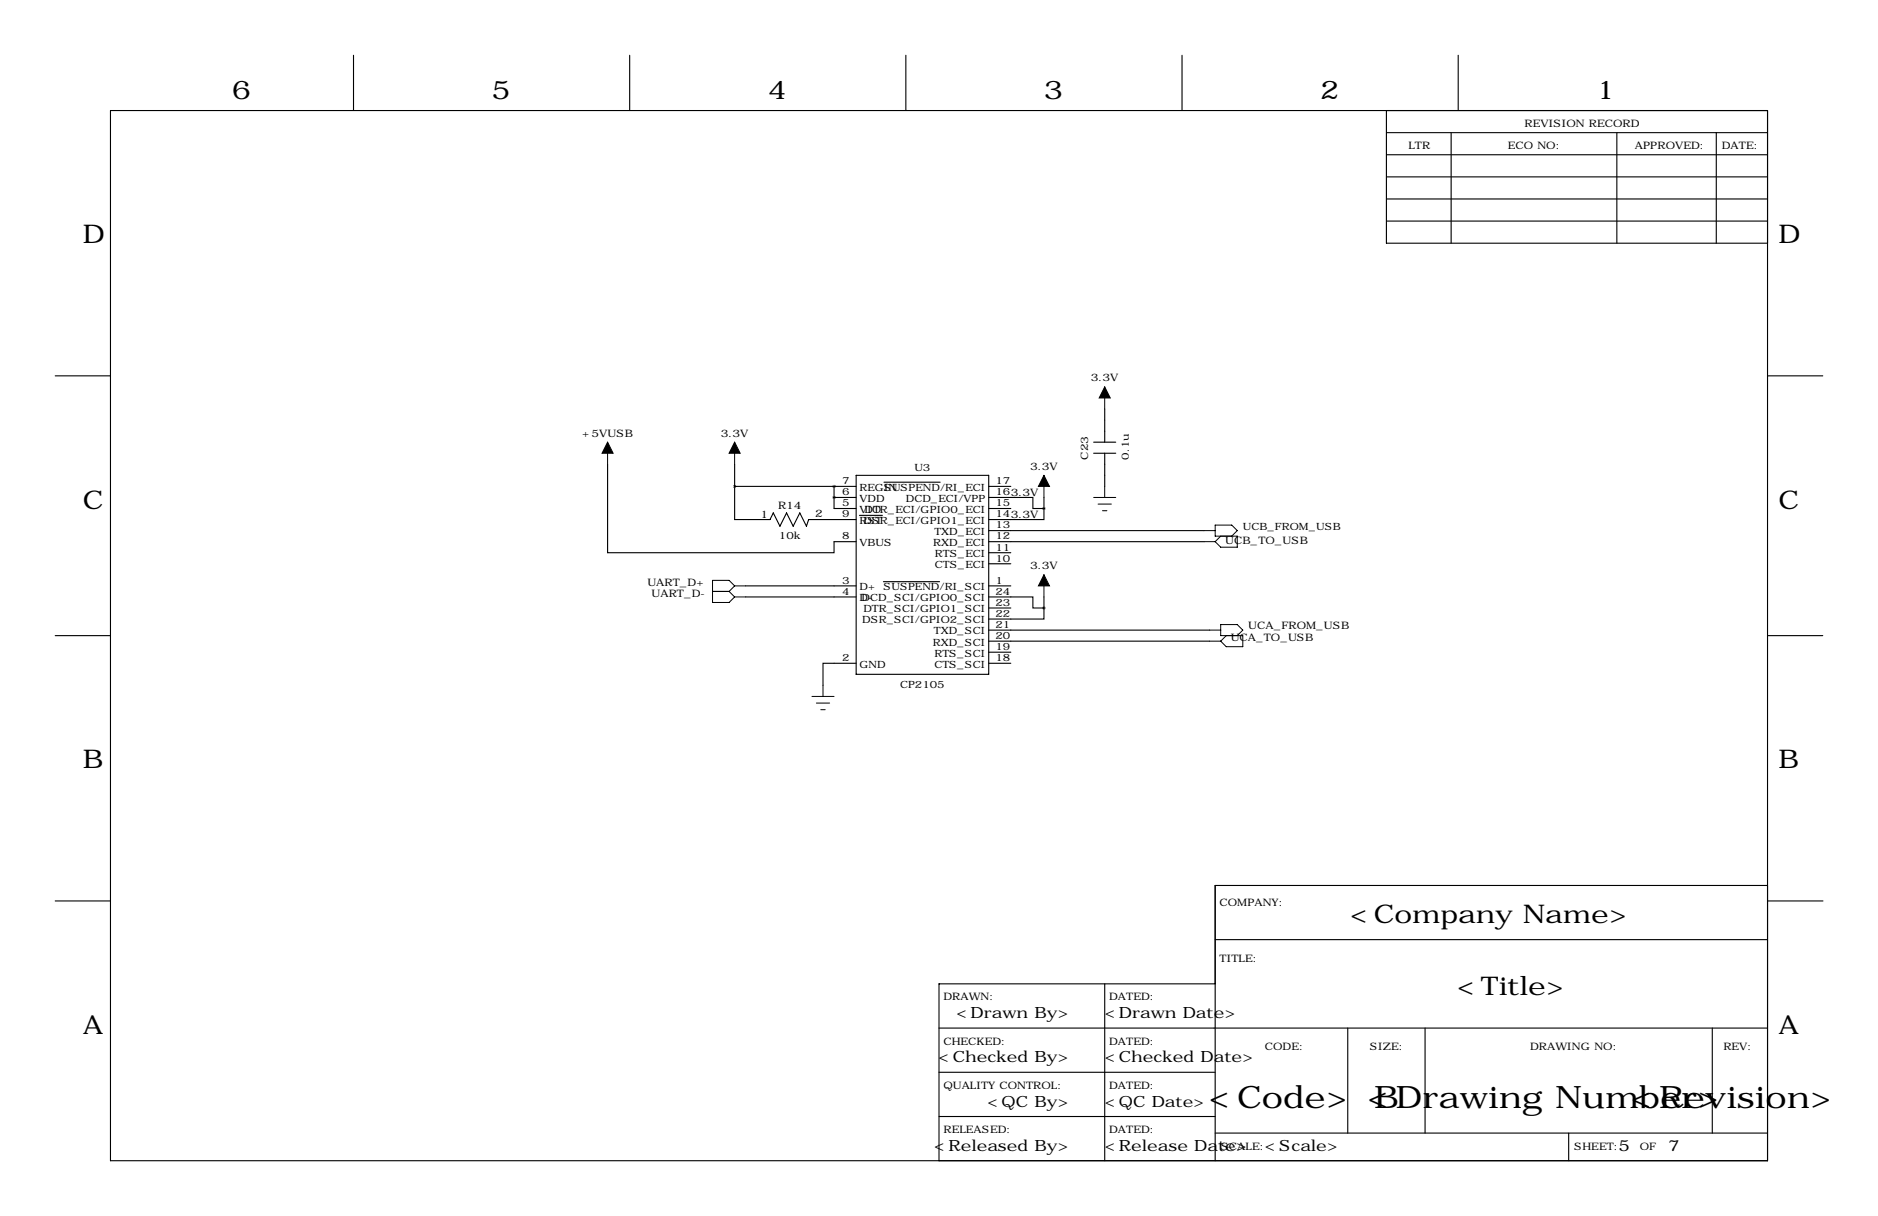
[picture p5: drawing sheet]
<svg xmlns="http://www.w3.org/2000/svg" width="432mm" height="279mm" viewBox="0 0 432 279" stroke-linecap="round" stroke-linejoin="round" font-family="sans-serif">
<g fill="none" stroke="#000" stroke-width=".25">
<path d="M81.3 12.7v12.7M144.8 12.7v12.7M208.3 12.7v12.7M271.8 12.7v12.7M335.3 12.7v12.7M25.4 25.4h381v241.3h-381zM318.8 30.5h87.6M318.8 35.6h87.6M318.8 25.4v30.5h87.6M333.7 30.5v25.4M371.8 30.5v25.4M394.6 30.5v25.4"/>
<path d="M318.8 45.7h87.6M318.8 50.8h87.6M318.8 40.6h87.6M12.7 86.4h12.7M254 94v7.6M406.4 86.4h12.7M139.7 106.7v20.3h52.1v-2.5h5M168.9 111.8v7.6h8.1l.8-1.5 1.5 3 1.5-3 1.6 3 1.5-3 1.5 3 .5-1.5h10.9M168.9 111.8h27.9M168.9 106.7v5.1M191.8 114.3h.1M191.8 111.8h.1"/>
<path d="M191.8 114.3h5M191.8 111.8v5h5M196.8 109.2h30.5v45.7h-30.5zM197.6 118.4h5.3M203.3 110.8h12.9M227.3 114.3h10.2v2.5h2.5M227.3 111.8h5.1M227.3 116.8h5.1M240 116.8v2.6h-12.7M240 114.3v2.5M251.5 104.1h5M251.5 101.6h5"/>
<path d="M254 104.1v7.7M171.4 134.6h25.4M171.4 137.2h25.4M203.1 133.7h12.9M227.3 137.2h10.2v2.5h2.5M227.3 124.5h49.6M227.3 134.6h5.1M227.3 121.9h49.6M227.3 127h5.1M227.3 129.5h5.1M227.3 139.7h5.1M240 139.7v2.5h-12.7"/>
<path d="M240 137.2v2.5M12.7 146h12.7M196.8 152.4h-7.6v5.1M227.3 152.4h5.1M227.3 144.8h50.8M227.3 147.3h50.8M227.3 149.9h5.1M406.4 146h12.7M12.7 207h12.7M279.4 215.9h127M406.4 203.5h-127v63.2M406.5 207h12.7"/>
<path d="M215.9 236.2h190.5M254 226.1v40.6M279.4 226.1h-63.5v40.6M309.9 236.2v24.1M327.7 236.2v24.1M393.7 236.2v24.1M215.9 246.4h63.5M215.9 256.5h63.5M279.4 260.3h127M360.7 260.3v6.4"/>
</g>
<g fill="none" stroke="#000" stroke-width=".23">
<path d="M254 88.9v5.1M139.7 101.6v5.1M168.9 101.6v5.1M240 109.2v5.1M251.5 114.3h5M252.5 115.8h3M253.5 117.3h1M254 111.8v2.5M163.8 135.9h3.8M167.6 135.9l1.3 1.3M168.9 134.6h2.5M168.9 134.6l-1.3 1.3"/>
<path d="M168.9 134.6l-1.3-1.3h-3.8v5.1h3.8l1.3-1.2M168.9 137.2h2.5M240 132.1v5.1M276.9 121.9h2.5M276.9 124.5h2.5M280.7 123.2l-1.3 1.3M283.2 123.2l1.3-1.3-1.3-1.2h-3.8v2.5h5.1v2.5h-3.8l-1.3-1.2M189.2 157.5v2.5M278.1 144.8h2.6M278.1 147.3h2.6M281.9 146l-1.2 1.3M284.5 146l1.3-1.2-1.3-1.3h-3.8v2.5h5.1v2.6h-3.9l-1.2-1.3"/>
<path d="M186.7 160h5.1M187.7 161.5h3.1M188.7 163.1h1"/>
</g>
<path d="M254 88.9l1.3 2.5h-2.6zM139.7 101.6l1.3 2.5h-2.6zM168.9 101.6l1.3 2.5h-2.6zM240 109.2l1.3 2.6h-2.5zM240 132.1l1.3 2.5h-2.5z" fill="#000" stroke="#000" stroke-width=".23"/>
<path d="M191.7 114.3a.05 .05 0 0 0 .1 0 .05 .05 0 0 0-.1 0zM191.7 111.8a.05 .05 0 0 0 .1 0 .05 .05 0 0 0-.1 0zM240 139.7a.05 .05 0 0 0 .1 0 .05 .05 0 0 0-.1 0zM240 116.8a.05 .05 0 0 0 .1 0 .05 .05 0 0 0-.1 0z" fill="#000" stroke="#000" stroke-width=".63"/>
<g font-size="7.1">
<text x="277.9" y="254.6">&lt;Code&gt;</text>
<text x="314.4" y="254.6">&lt;Drawing Number&gt;</text>
<text x="315.9" y="254.6">B</text>
<text x="374.9" y="254.6">&lt;Revision&gt;</text>
</g>
<g font-size="5.9">
<text x="53.3" y="22.9">6</text>
<text x="113" y="22.9">5</text>
<text x="176.5" y="22.9">4</text>
<text x="240" y="22.9">3</text>
<text x="303.5" y="22.9">2</text>
<text x="367" y="22.9">1</text>
<text x="19" y="55.9">D</text>
<text x="408.9" y="55.9">D</text>
<text x="19" y="116.8">C</text>
<text x="408.9" y="116.8">C</text>
<text x="19" y="176.5">B</text>
<text x="408.9" y="176.5">B</text>
<text x="310.5" y="212.1">&lt;Company Name&gt;</text>
<text x="335.1" y="228.7">&lt;Title&gt;</text>
<text x="19" y="237.5">A</text>
<text x="408.9" y="237.5">A</text>
</g>
<g font-size="3.6">
<text x="219.9" y="234">&lt;Drawn By&gt;</text>
<text x="254" y="234">&lt;Drawn Date&gt;</text>
<text x="215.8" y="244.1">&lt;Checked By&gt;</text>
<text x="254" y="244.1">&lt;Checked Date&gt;</text>
<text x="227" y="254.3">&lt;QC By&gt;</text>
<text x="254" y="254.3">&lt;QC Date&gt;</text>
<text x="214.8" y="264.4">&lt;Released By&gt;</text>
<text x="254" y="264.4">&lt;Release Date&gt;</text>
<text x="290.8" y="264.4">&lt;Scale&gt;</text>
<text x="372.1" y="264.4">5</text>
<text x="383.5" y="264.4">7</text>
</g>
<g font-size="2.4">
<text x="350.5" y="29.2">REVISION RECORD</text>
<text x="323.8" y="34.3">LTR</text>
<text x="346.7" y="34.3">ECO NO:</text>
<text x="375.9" y="34.3">APPROVED:</text>
<text x="395.9" y="34.3">DATE:</text>
<text x="250.8" y="87.6">3.3V</text>
<text x="133.9" y="100.3">+5VUSB</text>
<text x="165.7" y="100.3">3.3V</text>
<text x="236.8" y="107.9">3.3V</text>
<text x="250.2" y="105.6" transform="rotate(-90 250.2 105.6)">C23</text>
<text x="174.9" y="119">1</text>
<text x="178.9" y="116.8">R14</text>
<text x="187.5" y="118.9">2</text>
<text x="281.7" y="125">UCB_TO_USB</text>
<text x="236.8" y="130.8">3.3V</text>
<text x="148.9" y="134.6">UART_D+</text>
<text x="149.8" y="137.2">UART_D-</text>
<text x="283" y="147.3">UCA_TO_USB</text>
<text x="287" y="144.5">UCA_FROM_USB</text>
<text x="280.4" y="208.3">COMPANY:</text>
<text x="280.4" y="221">TITLE:</text>
<text x="216.9" y="229.9">DRAWN:</text>
<text x="255" y="229.9">DATED:</text>
<text x="216.9" y="240">CHECKED:</text>
<text x="255" y="240">DATED:</text>
<text x="290.8" y="241.3">CODE:</text>
<text x="315" y="241.3">SIZE:</text>
<text x="351.8" y="241.3">DRAWING NO:</text>
<text x="396.2" y="241.3">REV:</text>
<text x="216.9" y="250.2">QUALITY CONTROL:</text>
<text x="255" y="250.2">DATED:</text>
<text x="216.9" y="260.3">RELEASED:</text>
<text x="255" y="260.3">DATED:</text>
<text x="280.7" y="264.2">SCALE:</text>
<text x="361.9" y="264.2">SHEET:</text>
<text x="377" y="264.2">OF</text>
</g>
<g font-size="2.3">
<text x="259.6" y="105.6" transform="rotate(-90 259.6 105.6)">0.1u</text>
<text x="193.6" y="111.3">7</text>
<text x="193.6" y="113.8">6</text>
<text x="197.6" y="112.8">REGIN</text>
<text x="203.3" y="112.8">SUSPEND/RI_ECI</text>
<text x="210.2" y="108.2">U3</text>
<text x="228.9" y="111.3">17</text>
<text x="228.9" y="113.8">163.3V</text>
<text x="193.6" y="116.3">5</text>
<text x="193.6" y="118.9">9</text>
<text x="197.6" y="115.3">VDD</text>
<text x="197.6" y="117.8">VIO</text>
<text x="198.8" y="117.8">DTR_ECI/GPIO0_ECI</text>
<text x="208.3" y="115.3">DCD_ECI/VPP</text>
<text x="228.9" y="116.3">15</text>
<text x="228.9" y="118.9">143.3V</text>
<text x="179.1" y="123.9">10k</text>
<text x="193.6" y="124">8</text>
<text x="197.6" y="120.4">RST</text>
<text x="197.6" y="125.5">VBUS</text>
<text x="198.5" y="120.4">DSR_ECI/GPIO1_ECI</text>
<text x="214.6" y="125.5">RXD_ECI</text>
<text x="214.8" y="122.9">TXD_ECI</text>
<text x="228.9" y="121.4">13</text>
<text x="228.9" y="124">12</text>
<text x="285.7" y="121.7">UCB_FROM_USB</text>
<text x="215" y="128">RTS_ECI</text>
<text x="215" y="130.5">CTS_ECI</text>
<text x="228.9" y="126.5">11</text>
<text x="228.9" y="129">10</text>
<text x="193.6" y="134.1">3</text>
<text x="193.6" y="136.7">4</text>
<text x="197.6" y="135.6">D+ SUSPEND/RI_SCI</text>
<text x="228.9" y="134.1">1</text>
<text x="228.9" y="136.7">24</text>
<text x="197.6" y="138.2">D-</text>
<text x="198.1" y="138.2">DCD_SCI/GPIO0_SCI</text>
<text x="198.2" y="143.2">DSR_SCI/GPIO2_SCI</text>
<text x="198.5" y="140.7">DTR_SCI/GPIO1_SCI</text>
<text x="228.9" y="139.2">23</text>
<text x="228.9" y="141.7">22</text>
<text x="214.4" y="148.3">RXD_SCI</text>
<text x="214.7" y="145.8">TXD_SCI</text>
<text x="228.9" y="144.3">21</text>
<text x="228.9" y="146.8">20</text>
<text x="228.9" y="149.4">19</text>
<text x="193.6" y="151.9">2</text>
<text x="197.6" y="153.4">GND</text>
<text x="214.8" y="150.9">RTS_SCI</text>
<text x="214.8" y="153.4">CTS_SCI</text>
<text x="228.9" y="151.9">18</text>
<text x="207" y="158">CP2105</text>
</g>
</svg>
